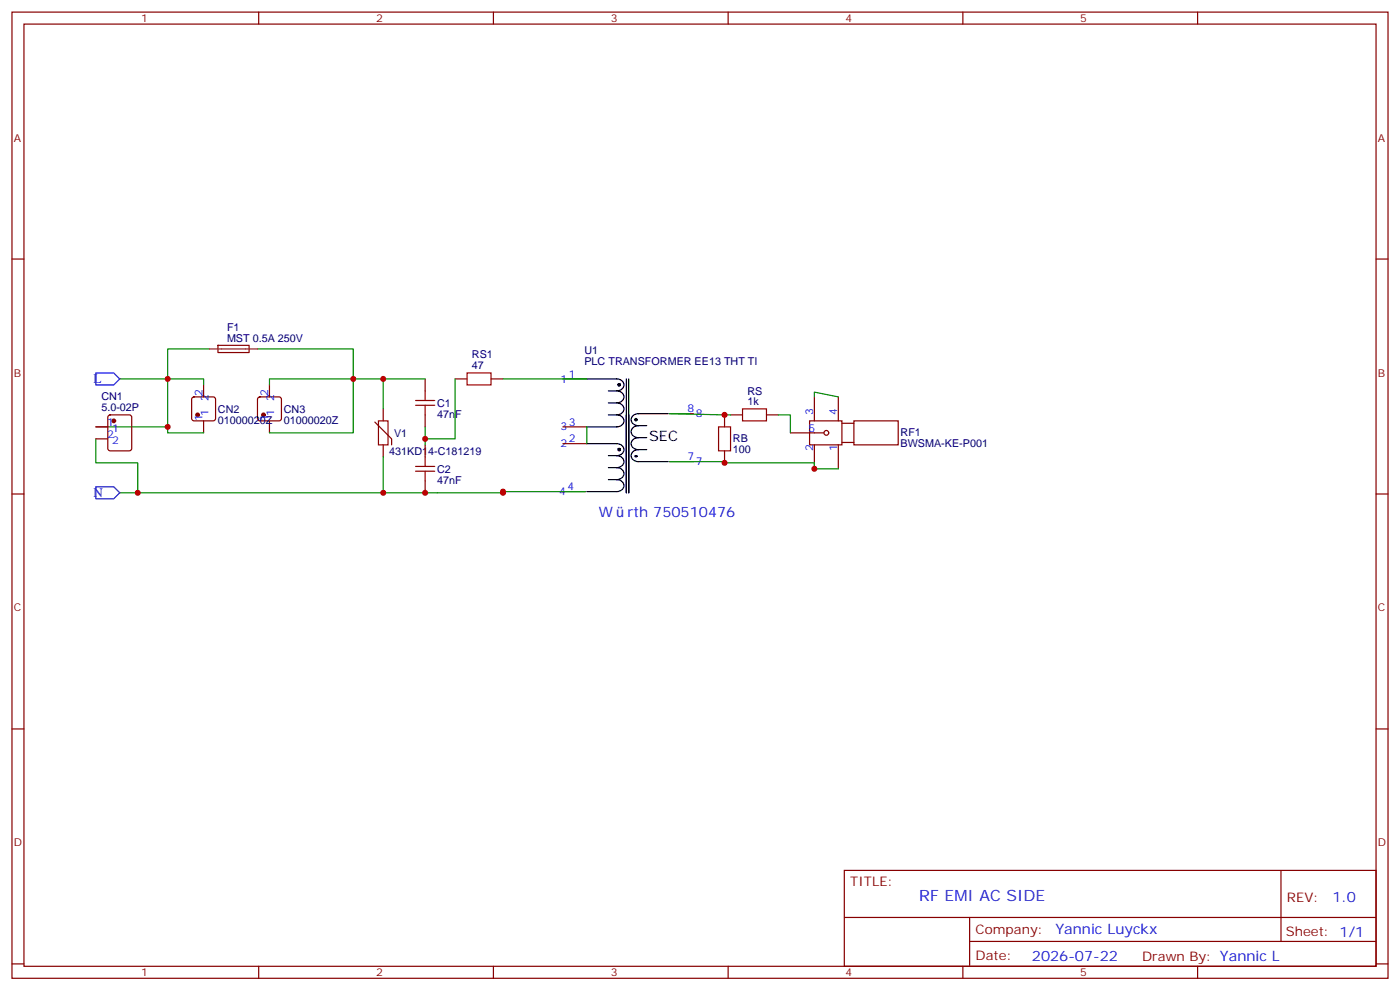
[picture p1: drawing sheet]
<svg xmlns="http://www.w3.org/2000/svg" width="412mm" height="292mm" viewBox="0 0 412 292" stroke-linecap="round" stroke-linejoin="round" font-family="sans-serif">
<g fill="none" stroke="#870000" stroke-width=".35">
<path d="M3.5 3.6h405.4v284.3h-405.4zM7.1 7.1h398.2v277.3h-398.2zM76.2 3.6v3.5M145.3 3.6v3.5M214.5 3.6v3.5M283.6 3.6v3.5M352.8 3.6v3.5M3.5 76.2h3.6M405.3 76.2h3.6M56.7 117l.4-.2h5.7l.5 .2 .2 .5v5.7l-.2 .5-.5 .2h-5.7l-.4-.3-.3-.4v-5.7zM60 113.3v3.5M64.2 101.6h9.1l.1 2.1-9.2 .1z"/>
<path d="M76.1 117l.5-.2h5.6l.5 .2 .2 .5v5.7l-.2 .5-.5 .2h-5.6l-.5-.3-.3-.4v-5.7zM79.4 113.3v3.5M125.2 111.5v3.5M134.1 111.5h3.5M144.6 111.5h3.6M165.8 111.5h7.1M239.9 116.8v7.1M246.9 116.8v7.1M28.2 125.6h3.5M28.2 129.2h3.5M32 122.3l.5-.2h5.6l.7 .4v9.5l-.5 .6-5.8 .1-.7-.5-.1-9.4zM60 123.9v3.5"/>
<path d="M79.4 123.9v3.5M110.4 124.2l5 5v1.7M112.9 120.3v3.6M112.9 130.9v3.5M125.2 122.1v3.5M125.2 130.9v3.5M165.8 125.6h7.1M165.8 130.6h7.1M197.2 135.9h7.1M197.2 121.7h7.1M213.4 122.1v3.5M213.4 132.7v3.5"/>
<path d="M215.2 122.1h3.5M225.8 122.1h3.5M232.8 127.4h9.9M238.5 123.9h9.5v7h-9.5zM239.9 130.9v7.1M246.9 130.9v7.1M248 130.2h3.5M248 124.6h3.5M251.5 123.9h13.1v7h-13.1zM3.5 145.4h3.6M125.2 141.5v3.5M165.5 144.7h7"/>
<path d="M405.3 145.4h3.6M3.5 214.5h3.6M405.3 214.5h3.6M248.7 256.2h156.6v28.2h-156.6zM377.3 256.2v20.9M248.7 270h156.5M285.6 277.1h119.6M285.6 270v14.1M3.5 283.7h3.6M76.2 284.4v3.5M145.3 284.4v3.5M214.5 284.4v3.5"/>
<path d="M283.6 284.4v3.5M352.8 284.4v3.5M405.3 283.7h3.6"/>
<circle cx="243.4" cy="127.4" r=".71"/>
</g>
<g fill="none" stroke="#008700" stroke-width=".35">
<path d="M35.3 111.5h24.7v1.8M61.7 102.7h-12.3v24.7h10.6M75.8 102.7h28.3v8.8h8.8v8.8M79.4 113.3v-1.8h24.7v15.9h-24.7M112.9 111.5h12.3M134.1 111.5v17.7h-8.9M148.2 111.5h24.7M239.9 116.8v-1.4l7 1.4M28.2 129.2v7h12.4v8.8h-5.3M28.2 125.6h21.2M112.9 134.4v10.6h35.3v-.3M125.2 125.6v5.3"/>
<path d="M172.9 125.6v5M197.2 135.9h16.2v.3h26.5v1.8h7M197.2 121.7l18 .4M229.3 122.1h3.5v5.3M40.6 145h72.3M172.5 144.7h-24.3v.3"/>
</g>
<path d="M61.7 102.7h14.1" fill="none" stroke="#8c2424" stroke-width=".35"/>
<g fill="#870000" stroke="#870000" stroke-width=".35">
<circle cx="77.6" cy="122.1" r=".53"/>
<circle cx="58.2" cy="122.1" r=".53"/>
<circle cx="33.5" cy="123.9" r=".53"/>
</g>
<path d="M28.2 109.7h5.3l1.8 1.8-1.8 1.8h-5.3zM28.2 143.3h5.3l1.8 1.7-1.8 1.8h-5.3z" fill="none" stroke="#00f" stroke-width=".35"/>
<path d="M122.4 119.3h5.7M122.4 117.9h5.7M125.2 115v2.9M125.2 119.3v2.8M137.6 109.7h7v3.6h-7zM111.5 123.9h2.8v7h-2.8zM122.4 138.7h5.7M122.4 137.3h5.7M125.2 134.4v2.9M125.2 138.7v2.8M211.7 125.6h3.5v7.1h-3.5zM218.7 120.3h7.1v3.6h-7.1z" fill="none" stroke="#a10000" stroke-width=".35"/>
<g fill="none" stroke="#000" stroke-width=".35">
<path d="M172.9 111.5h8.8a1.79 1.79 0 0 1 2.1 1.8 1.79 1.79 0 0 1-2.1 1.7M179.2 115h2.5M179.2 118.6h2.5M181.7 115a1.79 1.79 0 0 1 2.1 1.8 1.79 1.79 0 0 1-2.1 1.8M181.7 118.6a1.79 1.79 0 0 1 2.1 1.7 1.79 1.79 0 0 1-2.1 1.8M184.5 111.5v33.5v-22.9M185.2 111.5v33.5v-22.9M172.9 130.6h8.8a1.79 1.79 0 0 1 2.1 1.7 1.79 1.79 0 0 1-2.1 1.8M179.2 122.1h2.5M179.2 137.6h2.5M179.2 134.1h2.5M181.7 122.1a1.79 1.79 0 0 1 2.1 1.8 1.79 1.79 0 0 1-2.1 1.7h-8.8"/>
<path d="M181.7 137.6a1.79 1.79 0 0 1 2.1 1.8 1.79 1.79 0 0 1-2.1 1.7M181.7 134.1a1.79 1.79 0 0 1 2.1 1.8 1.79 1.79 0 0 1-2.1 1.7M188 125.3a1.79 1.79 0 0 0-2.1 1.7 1.79 1.79 0 0 0 2.1 1.8M188 128.8a1.79 1.79 0 0 0-2.1 1.8 1.79 1.79 0 0 0 2.1 1.7M188 132.3a1.79 1.79 0 0 0-2.1 1.8 1.79 1.79 0 0 0 2.1 1.8h8.8M188 125.3h2.5M188 128.8h2.5M188 132.3h2.5M196.8 121.7h-8.8a1.79 1.79 0 0 0-2.1 1.8 1.79 1.79 0 0 0 2.1 1.8M179.2 141.1h2.5M181.7 141.1a1.79 1.79 0 0 1 2.1 1.8 1.79 1.79 0 0 1-2.1 1.8h-8.8"/>
<circle cx="182.5" cy="113.1" r=".29"/>
<circle cx="182.5" cy="132.2" r=".29"/>
<circle cx="187.4" cy="134.3" r=".29"/>
</g>
<g fill="#000" stroke="#000" stroke-width=".35">
<circle cx="182.4" cy="113.3" r=".35"/>
<circle cx="182.4" cy="132.3" r=".35"/>
<circle cx="187.3" cy="123.5" r=".35"/>
</g>
<g fill="#c00">
<circle cx="104.1" cy="111.5" r=".88"/>
<circle cx="49.4" cy="125.6" r=".88"/>
<circle cx="49.4" cy="111.5" r=".88"/>
<circle cx="40.6" cy="145" r=".88"/>
<circle cx="112.9" cy="145" r=".88"/>
<circle cx="213.4" cy="122.1" r=".88"/>
<circle cx="213.4" cy="136.2" r=".88"/>
<circle cx="239.9" cy="138" r=".88"/>
<circle cx="112.9" cy="111.5" r=".88"/>
<circle cx="125.2" cy="145" r=".88"/>
<circle cx="148.2" cy="144.7" r=".88"/>
<circle cx="148.2" cy="145" r=".88"/>
<circle cx="125.2" cy="129.2" r=".88"/>
</g>
<text font-size="4.6" fill="#00f" x="270.8" y="265.2">RF EMI AC SIDE</text>
<text font-size="4.2" x="191.2" y="129.9">SEC</text>
<g font-size="4.2" fill="#00f">
<text x="176.4" y="152.1">W</text>
<text x="184.8" y="152.1">rth 750510476</text>
<text x="392.5" y="265.4">1.0</text>
<text x="310.9" y="275">Yannic Luyckx</text>
<text x="304" y="282.8">2026-07-22</text>
</g>
<g font-size="3.9" fill="#00f">
<text x="27.5" y="112.7">L</text>
<text x="27.5" y="146.2">N</text>
</g>
<g font-size="3.9" fill="#800">
<text x="250.5" y="260.7">TITLE:</text>
<text x="379.1" y="265.4">REV:</text>
<text x="287.4" y="274.9">Company:</text>
<text x="378.7" y="275.6">Sheet: 1/1</text>
<text x="287.4" y="282.6">Date:</text>
<text x="336.4" y="282.7">Drawn By: Yannic L</text>
</g>
<g font-size="3.2" fill="#800">
<text x="41.6" y="6.6">1</text>
<text x="110.8" y="6.6">2</text>
<text x="179.9" y="6.6">3</text>
<text x="249.1" y="6.6">4</text>
<text x="318.2" y="6.6">5</text>
<text x="4.1" y="41.7">A</text>
<text x="405.9" y="41.7">A</text>
<text x="4.1" y="110.8">B</text>
<text x="405.9" y="110.8">B</text>
<text x="4.1" y="180">C</text>
<text x="405.9" y="180">C</text>
<text x="4.1" y="249.1">D</text>
<text x="405.9" y="249.1">D</text>
<text x="41.6" y="287.4">1</text>
<text x="110.8" y="287.4">2</text>
<text x="179.9" y="287.4">3</text>
<text x="249.1" y="287.4">4</text>
<text x="318.2" y="287.4">5</text>
</g>
<g font-size="3.2" fill="#000080">
<text x="66.9" y="100.6">MST 0.5A 250V</text>
<text x="66.9" y="97.4">F1</text>
<text x="139" y="105.5">RS1</text>
<text x="172.2" y="107.3">PLC TRANSFORMER EE13 THT TI</text>
<text x="172.2" y="104.1">U1</text>
<text x="139" y="108.7">47</text>
<text x="29.9" y="117.8">CN1</text>
<text x="128.8" y="119.7">C1</text>
<text x="220.1" y="119.3">1k</text>
<text x="220.1" y="116.1">RS</text>
<text x="29.9" y="121">5.0-02P</text>
<text x="64.2" y="124.7">01000020Z</text>
<text x="64.2" y="121.5">CN2</text>
<text x="83.6" y="124.7">01000020Z</text>
<text x="83.6" y="121.5">CN3</text>
<text x="128.8" y="122.9">47nF</text>
<text x="116.1" y="128.5">V1</text>
<text x="215.9" y="130.2">RB</text>
<text x="265.3" y="131.6">BWSMA-KE-P001</text>
<text x="265.3" y="128.4">RF1</text>
<text x="114.7" y="133.8">431KD14-C181219</text>
<text x="215.9" y="133.4">100</text>
<text x="128.8" y="142.3">47nF</text>
<text x="128.8" y="139.1">C2</text>
</g>
<g font-size="3.2" fill="#00f">
<text x="165.1" y="112.6">1</text>
<text x="167.6" y="111.2">1</text>
<text x="59.6" y="116.6" transform="rotate(-90 59.6 116.6)">2</text>
<text x="61.4" y="118.1" transform="rotate(-90 61.4 118.1)">2</text>
<text x="79" y="116.6" transform="rotate(-90 79 116.6)">2</text>
<text x="80.8" y="118.1" transform="rotate(-90 80.8 118.1)">2</text>
<text x="31.6" y="125.3">1</text>
<text x="59.6" y="124" transform="rotate(-90 59.6 124)">1</text>
<text x="61.4" y="122.6" transform="rotate(-90 61.4 122.6)">1</text>
<text x="79" y="124" transform="rotate(-90 79 124)">1</text>
<text x="80.8" y="122.6" transform="rotate(-90 80.8 122.6)">1</text>
<text x="167.6" y="125.3">3</text>
<text x="202.5" y="121.4">8</text>
<text x="205" y="122.8">8</text>
<text x="239.5" y="122.1" transform="rotate(-90 239.5 122.1)">3</text>
<text x="246.6" y="122.1" transform="rotate(-90 246.6 122.1)">4</text>
<text x="31.6" y="128.8">2</text>
<text x="33.1" y="127">1</text>
<text x="33.1" y="130.6">2</text>
<text x="165.1" y="131.6">2</text>
<text x="165.1" y="126.7">3</text>
<text x="167.6" y="130.2">2</text>
<text x="238.1" y="127">5</text>
<text x="202.5" y="135.5">7</text>
<text x="205" y="136.9">7</text>
<text x="239.5" y="132.7" transform="rotate(-90 239.5 132.7)">2</text>
<text x="246.6" y="132.7" transform="rotate(-90 246.6 132.7)">1</text>
<text x="164.7" y="145.7">4</text>
<text x="167.2" y="144.3">4</text>
</g>
</svg>
